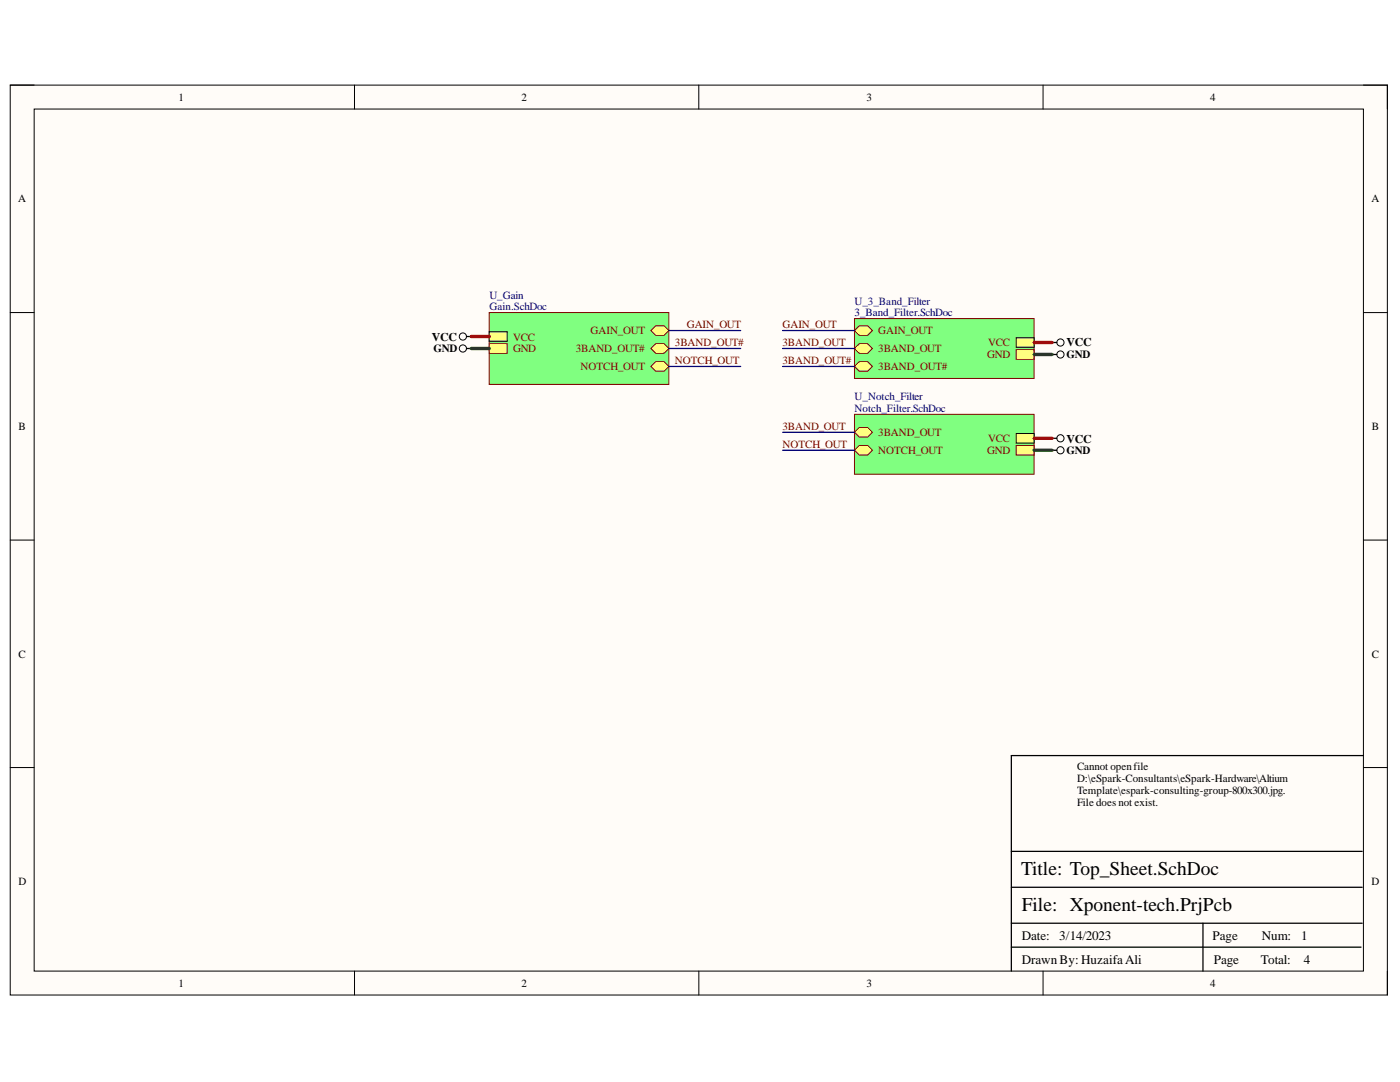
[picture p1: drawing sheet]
<svg xmlns="http://www.w3.org/2000/svg" width="279mm" height="216mm" viewBox="0 0 279 216" stroke-linecap="round" stroke-linejoin="round" font-family="sans-serif">
<path d="M2 17h274.9v181.5h-274.9z" fill-rule="evenodd" fill="#fffcf8"/>
<path d="M2 17h274.9v181.5h-274.9z" fill="none" stroke="#000" stroke-width=".2"/>
<path d="M6.8 21.8h265.3v172h-265.3z" fill-rule="evenodd" fill="#fffcf8"/>
<g fill="none" stroke="#000" stroke-width=".2">
<path d="M2 17h4.8M70.7 17v4.8M139.5 17v4.8M208.2 17v4.8M272.1 17h4.8v4.8M6.8 21.8h265.3v172h-265.3zM2 62.4h4.8M272.1 62.4h4.8M2 107.8h4.8M272.1 107.8h4.8M2 153.2h4.8M272.1 153.2h4.8"/>
<path d="M70.8 193.8v4.7M139.5 193.8v4.7M208.2 193.8v4.7M276.9 193.8v4.7"/>
</g>
<path d="M272.1 150.8h-70.3v43M201.8 177h70.1M201.8 169.9h70.1M201.8 189h69.8M201.8 184.2h70.1M240.1 184.2v9.6" fill="none" stroke="#000" stroke-width=".25"/>
<path d="M170.5 82.7h35.9v11.9h-35.9z" fill-rule="evenodd" fill="#80ff80"/>
<path d="M170.5 82.7h35.9v11.9h-35.9z" fill="none" stroke="#800000" stroke-width=".2"/>
<path d="M202.8 88.9h3.6v1.9h-3.6z" fill-rule="evenodd" fill="#ffff80"/>
<path d="M202.8 88.9h3.6v1.9h-3.6z" fill="none" stroke="#800000" stroke-width=".2"/>
<path d="M202.8 86.5h3.6v1.9h-3.6z" fill-rule="evenodd" fill="#ffff80"/>
<path d="M202.8 86.5h3.6v1.9h-3.6z" fill="none" stroke="#000" stroke-width=".2"/>
<path d="M170.5 86.3l1-1h1.7l.9 1-.9 .9h-1.7z" fill-rule="evenodd" fill="#ffff80"/>
<path d="M170.5 86.3l1-1h1.7l.9 1-.9 .9h-1.7z" fill="none" stroke="#800000" stroke-width=".2"/>
<path d="M170.5 89.8l1-.9h1.7l.9 .9-.9 1h-1.7z" fill-rule="evenodd" fill="#ffff80"/>
<path d="M170.5 89.8l1-.9h1.7l.9 .9-.9 1h-1.7z" fill="none" stroke="#800000" stroke-width=".2"/>
<g fill="none" stroke="#000" stroke-width=".2">
<circle cx="92.4" cy="69.5" r=".72"/>
<circle cx="92.4" cy="67.1" r=".72"/>
<circle cx="211.6" cy="70.7" r=".72"/>
<circle cx="211.6" cy="68.3" r=".72"/>
<circle cx="211.6" cy="87.5" r=".72"/>
<circle cx="211.6" cy="89.8" r=".72"/>
</g>
<path d="M93.1 69.5h.9M93.1 67.1h.9M210 68.3h.9M210 70.7h.9M210 89.8h.9M210 87.5h.9" fill="none" stroke="#000" stroke-width=".25"/>
<path d="M170.5 63.6h35.9v11.9h-35.9z" fill-rule="evenodd" fill="#80ff80"/>
<path d="M170.5 63.6h35.9v11.9h-35.9z" fill="none" stroke="#800000" stroke-width=".2"/>
<path d="M170.5 66l1-1h1.7l.9 1-.9 .9h-1.7z" fill-rule="evenodd" fill="#ffff80"/>
<path d="M170.5 66l1-1h1.7l.9 1-.9 .9h-1.7z" fill="none" stroke="#800000" stroke-width=".2"/>
<path d="M170.5 69.5l1-.9h1.7l.9 .9-.9 1h-1.7z" fill-rule="evenodd" fill="#ffff80"/>
<path d="M170.5 69.5l1-.9h1.7l.9 .9-.9 1h-1.7z" fill="none" stroke="#800000" stroke-width=".2"/>
<path d="M202.8 69.8h3.6v1.9h-3.6z" fill-rule="evenodd" fill="#ffff80"/>
<path d="M202.8 69.8h3.6v1.9h-3.6z" fill="none" stroke="#800000" stroke-width=".2"/>
<path d="M202.8 67.4h3.6v1.9h-3.6z" fill-rule="evenodd" fill="#ffff80"/>
<path d="M202.8 67.4h3.6v1.9h-3.6z" fill="none" stroke="#000" stroke-width=".2"/>
<path d="M170.5 73.1l1-.9h1.7l.9 .9-.9 1h-1.7z" fill-rule="evenodd" fill="#ffff80"/>
<path d="M170.5 73.1l1-.9h1.7l.9 .9-.9 1h-1.7z" fill="none" stroke="#800000" stroke-width=".2"/>
<path d="M97.6 62.4h35.9v14.3h-35.9z" fill-rule="evenodd" fill="#80ff80"/>
<path d="M97.6 62.4h35.9v14.3h-35.9z" fill="none" stroke="#800000" stroke-width=".2"/>
<path d="M97.6 68.6h3.6v1.9h-3.6z" fill-rule="evenodd" fill="#ffff80"/>
<path d="M97.6 68.6h3.6v1.9h-3.6z" fill="none" stroke="#800000" stroke-width=".2"/>
<path d="M97.6 66.2h3.6v1.9h-3.6z" fill-rule="evenodd" fill="#ffff80"/>
<path d="M97.6 66.2h3.6v1.9h-3.6z" fill="none" stroke="#000" stroke-width=".2"/>
<path d="M129.9 66l1-1h1.6l1 1-1 .9h-1.6z" fill-rule="evenodd" fill="#ffff80"/>
<path d="M129.9 66l1-1h1.6l1 1-1 .9h-1.6z" fill="none" stroke="#800000" stroke-width=".2"/>
<path d="M129.9 73.1l1-.9h1.6l1 .9-1 1h-1.6z" fill-rule="evenodd" fill="#ffff80"/>
<path d="M129.9 73.1l1-.9h1.6l1 .9-1 1h-1.6z" fill="none" stroke="#800000" stroke-width=".2"/>
<path d="M129.9 69.5l1-.9h1.6l1 .9-1 1h-1.6z" fill-rule="evenodd" fill="#ffff80"/>
<path d="M129.9 69.5l1-.9h1.6l1 .9-1 1h-1.6z" fill="none" stroke="#800000" stroke-width=".2"/>
<path d="M94 69.5h3.6M206.4 70.7h3.6M206.4 89.8h3.6" fill="none" stroke="#274e13" stroke-width=".68"/>
<path d="M94 67.1h3.6M206.4 68.3h3.6M206.4 87.5h3.6" fill="none" stroke="#c00" stroke-width=".68"/>
<path d="M133.5 66h14.3M133.5 73.1h14.3M133.5 69.5h14.3M156.2 66h14.3M156.2 73.1h14.3M156.2 69.5h14.3M156.2 89.8h14.3M156.2 86.3h14.3" fill="none" stroke="#000080" stroke-width=".25"/>
<g font-size="3.9">
<text x="203.8" y="174.5">Title: Top_Sheet.SchDoc</text>
<text x="203.9" y="181.7">File: Xponent-tech.PrjPcb</text>
</g>
<g font-size="2.6">
<text x="203.9" y="187.5">Date:</text>
<text x="211.4" y="187.5">3/14/2023</text>
<text x="242" y="187.5">Page</text>
<text x="251.8" y="187.5">Num:</text>
<text x="259.7" y="187.5">1</text>
<text x="203.9" y="192.3">Drawn By: HuzaifaAli</text>
<text x="242.3" y="192.3">Page</text>
<text x="251.6" y="192.3">Total:</text>
<text x="260.2" y="192.3">4</text>
</g>
<g font-size="2.4">
<text x="86.2" y="68">VCC</text>
<text x="212.8" y="69.1">VCC</text>
<text x="212.8" y="88.3">VCC</text>
</g>
<g font-size="2.2">
<text x="35.6" y="20.1">1</text>
<text x="104.1" y="20.1">2</text>
<text x="172.9" y="20.1">3</text>
<text x="241.5" y="20.1">4</text>
<text x="3.6" y="40.4">A</text>
<text x="273.7" y="40.4">A</text>
<text x="86.5" y="70.3">GND</text>
<text x="212.8" y="71.5">GND</text>
<text x="3.7" y="85.8">B</text>
<text x="273.8" y="85.8">B</text>
<text x="212.8" y="90.6">GND</text>
<text x="3.7" y="131.3">C</text>
<text x="273.8" y="131.3">C</text>
<text x="214.9" y="153.7">Cannot openfile</text>
<text x="214.9" y="156">D:\eSpark-Consultants\eSpark-Hardware\Altium</text>
<text x="214.9" y="158.5">Template\espark-consulting-group-800x300.jpg.</text>
<text x="214.9" y="160.8">File does not exist.</text>
<text x="3.7" y="176.7">D</text>
<text x="273.7" y="176.7">D</text>
<text x="35.6" y="196.9">1</text>
<text x="104.1" y="196.9">2</text>
<text x="172.9" y="196.9">3</text>
<text x="241.5" y="196.9">4</text>
</g>
<g font-size="2.2" fill="#000080">
<text x="97.7" y="59.6">U_Gain</text>
<text x="97.7" y="62">Gain.SchDoc</text>
<text x="170.5" y="60.8">U_3_Band_Filter</text>
<text x="170.5" y="63.1">3_Band_Filter.SchDoc</text>
<text x="170.5" y="79.9">U_Notch_Filter</text>
<text x="170.5" y="82.2">Notch_Filter.SchDoc</text>
</g>
<g font-size="2.2" fill="#800000">
<text x="137.1" y="65.5">GAIN_OUT</text>
<text x="156.2" y="65.5">GAIN_OUT</text>
<text x="102.4" y="70.3">GND</text>
<text x="102.4" y="68">VCC</text>
<text x="114.9" y="70.3">3BAND_OUT#</text>
<text x="117.9" y="66.7">GAIN_OUT</text>
<text x="134.7" y="69.1">3BAND_OUT#</text>
<text x="156.2" y="69.1">3BAND_OUT</text>
<text x="175.3" y="66.7">GAIN_OUT</text>
<text x="175.3" y="70.3">3BAND_OUT</text>
<text x="197" y="71.5">GND</text>
<text x="197.2" y="69.1">VCC</text>
<text x="115.8" y="73.9">NOTCH_OUT</text>
<text x="134.7" y="72.7">NOTCH_OUT</text>
<text x="156.2" y="72.7">3BAND_OUT#</text>
<text x="175.3" y="73.9">3BAND_OUT#</text>
<text x="156.2" y="89.4">NOTCH_OUT</text>
<text x="156.2" y="85.8">3BAND_OUT</text>
<text x="175.3" y="87.1">3BAND_OUT</text>
<text x="197.2" y="88.2">VCC</text>
<text x="175.3" y="90.6">NOTCH_OUT</text>
<text x="197" y="90.6">GND</text>
</g>
</svg>
